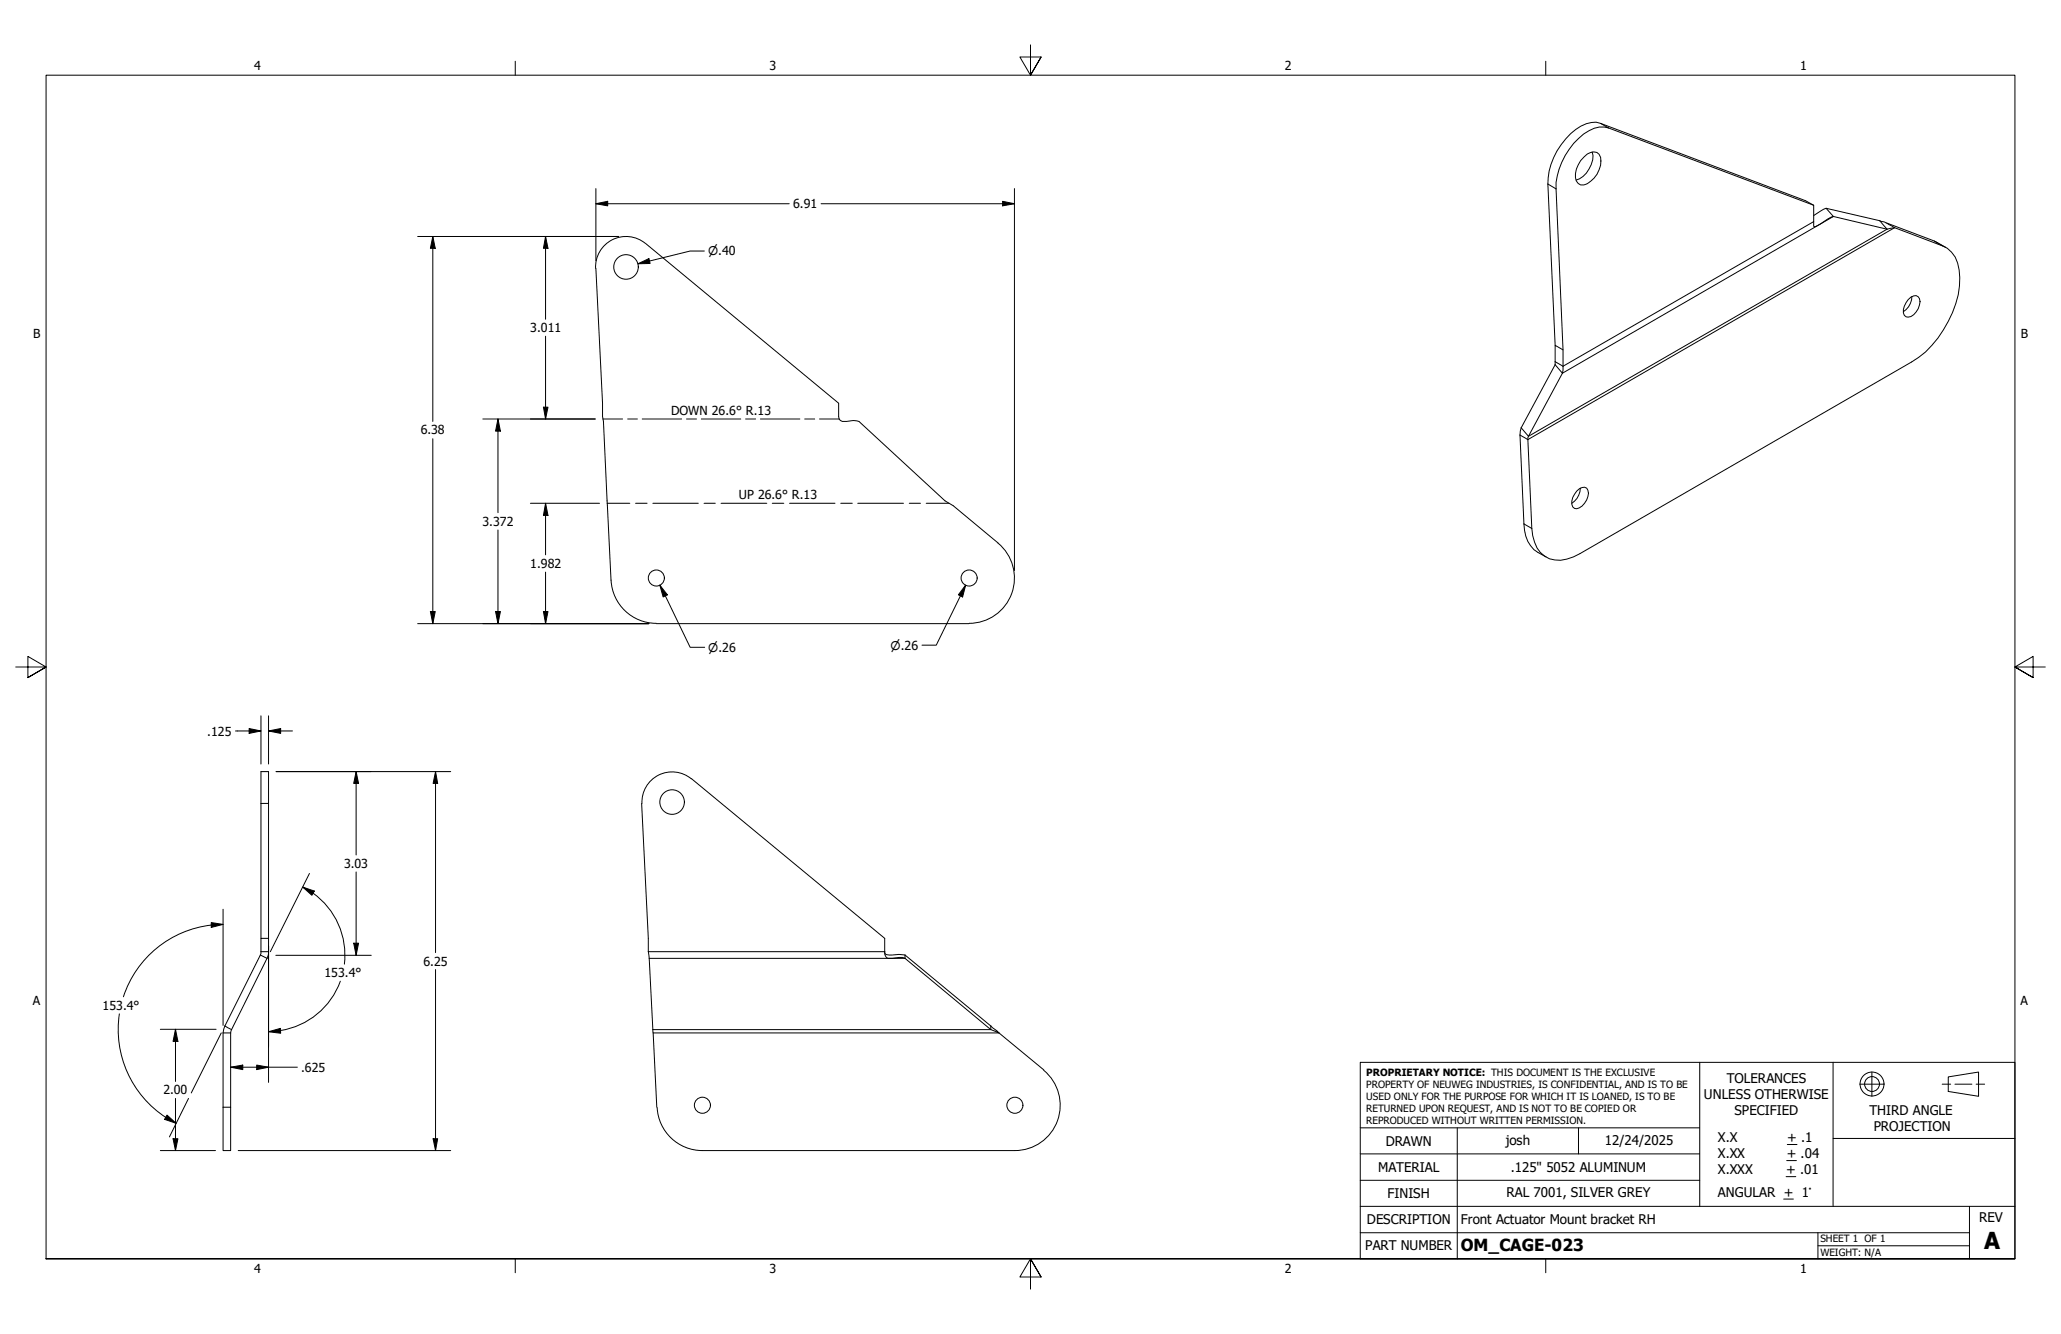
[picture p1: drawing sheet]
<svg xmlns="http://www.w3.org/2000/svg" width="432mm" height="279mm" viewBox="0 0 432 279" stroke-linecap="round" stroke-linejoin="round" font-family="sans-serif">
<!-- layer: Visible (ANSI) -->
<g fill="none" stroke="#000" stroke-width=".21">
<path d="M331.9 32.9a2.57 2.57 0 0 1 2.7-1 2.31 2.31 0 0 1 .7 2.7 5.5 5.5 0 0 1-3.4 4.1 1.53 1.53 0 0 1-1.8-1.5 5.3 5.3 0 0 1 1.8-4.3zM333.6 31.8a4.1 4.1 0 0 1-.7 3.6 4.5 4.5 0 0 1-2.7 2.3M124.8 56.2a6.4 6.4 0 0 1 3.5-6 6.4 6.4 0 0 1 7 .8l40.4 33.5v2.7a1.16 1.16 0 0 0 1.7 1.1 4.3 4.3 0 0 1 2.6 0l18 16.6 1.7 1 9.4 7.8M124.8 56.2l1.4 28.3v2.7l.2 1.1 1.6 33.2a9.5 9.5 0 0 0 9.5 9.1M380 43l-43-16.2a6.3 6.3 0 0 0-6.3 2.2 14.8 14.8 0 0 0-4.7 10.6l1.5 33.7M382.6 43.6l-2.6 1.5M382.6 43.6l1.5 1.7M382.6 43.6l11.2 2.6M384.1 45.3a5.5 5.5 0 0 0-2.7 1.6l-1.4 .6v-4.5l-1.7-1-43-16.2a5.4 5.4 0 0 0-5.2 1.3 14.8 14.8 0 0 0-5.8 11.4l1.5 33.8M384.1 45.3l11.3 2.7M393.8 46.2l1.6 1.8M393.8 46.2l1 .3 2.1 1.2"/>
<path d="M395.4 46.7l9.9 3.8 2.4 1.3M396.9 47.7l10.1 3.8a5.8 5.8 0 0 1 3.5 5.1 20.2 20.2 0 0 1-4.5 14.2 17.1 17.1 0 0 1-5.5 5l-69.5 40.2a8.1 8.1 0 0 1-6.4 1 5.9 5.9 0 0 1-3.5-4.8l-.2-1.5-.8-19 7.2-13.5M396.9 47.7l-1.5 .3M325.8 76.4l-7.1 13.2-.2 .7 .8 19.4a6.9 6.9 0 0 0 4.6 6.9M325.8 76.4v-4.1l1.7 1v4.2l-.2 .7M325.8 76.4l1.5 1.8M399.8 62.7a1.54 1.54 0 0 1 2.1-.5 2.15 2.15 0 0 1 0 2.4 2.52 2.52 0 0 1-2.5 1.8 1.67 1.67 0 0 1-.4-2.3zM400.6 62.1a3.9 3.9 0 0 1-1.8 3.2M209.1 113.7a9.5 9.5 0 0 1 2.9 10.6 9.5 9.5 0 0 1-9 6.3M330.3 102.9a1.66 1.66 0 0 1 2.1-.7 3.1 3.1 0 0 1-1.5 4.2l-.6 .2a1.13 1.13 0 0 1-1-1.6l.2-.8zM331.1 102.2a3.9 3.9 0 0 1-1.8 3.2M137.5 130.6h65.5"/>
<path d="M134.4 168.3l1.4 28.2v2.8l.2 1.4 1.6 31.2M144.8 163.1a6.3 6.3 0 0 0-6.8-.8 6.3 6.3 0 0 0-3.5 6M144.8 163.1l40.6 33.4v2.8M54.7 196.5v-34.9h1.6v34.9M185.4 199.3a1.18 1.18 0 0 0 .3 1.2 1.18 1.18 0 0 0 1.2 .2 3.3 3.3 0 0 1 2.7 0M185.4 199.3l.1 .5a1.59 1.59 0 0 0 1.4 .2l1.4-.1 1.3 .1M54.5 200l-7.6 15.6-.2 .7v24.7h1.6l.1-25 7.5-15.3M54.5 200l.2-.3v-3.2h1.6v3.2l-.4 1M54.5 200l1.4 .7M189.6 200l18 14.9M189.6 200.7l18 14.9M189.6 200v.7"/>
<path d="M207.6 214.9v.7M207.6 214.9l1.7 1.4-1.7-.7M209.3 216.3l9.4 7.8M137.7 232a9.5 9.5 0 0 0 9.5 9M218.7 224.2a9.5 9.5 0 0 1 2.9 10.5 9.5 9.5 0 0 1-9 6.3h-65.5"/>
<circle cx="131.2" cy="55.9" r="2.57"/>
<circle cx="137.5" cy="121.1" r="1.68"/>
<circle cx="203" cy="121.1" r="1.68"/>
<circle cx="140.8" cy="168" r="2.57"/>
<circle cx="147.2" cy="231.5" r="1.68"/>
<circle cx="212.6" cy="231.5" r="1.68"/>
</g>
<!-- layer: Visible Narrow (ANSI) -->
<g fill="none" stroke="#000" stroke-width=".21">
<path d="M324.3 38.5l1.7 1.1M335.3 25.8l1.7 1M380 46.4l-52.5 30.3-1.7-.9M384.1 45.3l-56.8 32.9M395.4 48l-75.2 43.4-1.5-1.8M396.9 47.7l-76.8 44.4-1.6-1M405.3 50.5l1.7 1M319.3 109.7l1.6 1M54.7 168.3h1.6M54.7 199.3h1.6M135.8 199.3h49.6M46.7 216.3h1.6"/>
<path d="M47.1 214.9l1.4 .7M136 200.7h53.6M136.8 215.6h70.8M136.8 216.3h72.5M46.7 231.9h1.6"/>
</g>
<!-- layer: Bend DOWN -->
<path d="M126.3 87.8h4.1M131.5 87.8h2M134.6 87.8h8.2M143.8 87.8h2.1M146.9 87.8h8.3M156.2 87.8h2.1M159.3 87.8h8.3M168.6 87.8h2.1M171.7 87.8h4.1" fill="none" stroke="#000" stroke-width=".21"/>
<!-- layer: Bend UP -->
<path d="M127.2 105.4h4.8M133.2 105.4h2.4M136.8 105.4h9.5M147.5 105.4h2.4M151.1 105.4h9.6M161.8 105.4h2.4M165.4 105.4h9.5M176.1 105.4h2.5M179.7 105.4h9.6M190.5 105.4h2.3M194.1 105.4h4.7" fill="none" stroke="#000" stroke-width=".21"/>
<!-- layer: Border (ANSI) -->
<path d="M107.9 12.8v2.9M215.9 9.4v6.3l-2.2-3.8h4.4l-2.2 3.8 2.2-3.8M323.8 12.8v2.9M3.3 139.7h6.4l-3.9-2.2v4.4l3.9-2.2-3.9 2.2M428.5 139.7h-6.4l3.9-2.2v4.4l-3.9-2.2 3.9 2.2M9.7 263.7v-248h412.4v248h-412.4h412.4M107.9 263.7v2.9M218.1 267.5l-2.2-3.8 2.2 3.8h-4.4l2.2-3.8v6.3M323.8 263.7v2.9" fill="none" stroke="#000" stroke-width=".21"/>
<!-- layer: Title (ANSI) -->
<g fill="none" stroke="#000" stroke-width=".21">
<path d="M285 222.5h137.1v41.2h-137.1zM285 236.2h71.1M305.3 236.2v27.5M330.7 236.2v5.5M356.1 222.5v30.2M374.5 239.7h2M384 222.5v15.9M389.6 227.1h5.1M392.2 224.5v5.1M406.9 227.1h1.8M408.2 225.6l6.3-1.1v5.1l-6.3-1zM409.6 227.1h3.5"/>
<path d="M414 227.1h1.8M422.1 238.4h-38.1v14.3M285 258.2h127.6M285 252.7h137.1M285 247.2h71.1M285 241.7h71.1M373.7 251.1h2M374.2 246.4h2M374.3 243.1h2.1M380.9 258.2v5.5M412.6 252.7v11M380.9 260.9h31.7"/>
<circle cx="392.2" cy="227" r="2.51"/>
<circle cx="392.2" cy="227" r="1.56"/>
</g>
<!-- layer: Dimension (ANSI) -->
<g fill="none" stroke="#000" stroke-width=".21">
<path d="M124.8 39.5v15.1M212.5 39.5v80M87.5 49.5h42.1M90.7 49.5l.5 2.5h-1zM90.7 49.5v38.8M114.3 49.5l.5 2.5h-.9zM114.3 49.5v17.4M124.8 42.7l2.5-.5v.9zM124.8 42.7h40.6M133.7 55.2l2.3-1 .2 1zM147.6 52.6h-3l-10.9 2.6M172 42.7h40.5"/>
<path d="M210.1 42.2l2.4 .5-2.4 .4zM114.3 70.4v17.4M90.7 91.9v38.7M101.2 87.8h23.5M104.3 87.8l.5 2.5h-1zM104.3 87.8v19.6M113.9 85.3h.9l-.5 2.5zM104.3 111v19.6M111.1 105.4h14.5M114.3 105.4l.5 2.5h-.9zM114.3 105.4v10.8M114.3 119.8v10.8"/>
<path d="M87.5 130.6h48.5M90.2 128.1h1l-.5 2.5zM103.8 128.1h1l-.5 2.5zM113.9 128.1h.9l-.5 2.5zM138.2 122.6l1.6 2-.9 .4zM138.2 122.6l6.4 13h3M202.3 122.6l-.6 2.4-.9-.4zM202.3 122.6l-6.1 12.5h-3M49.3 153.1h5.4M52.2 152.6l2.5 .5-2.5 .5zM54.7 149.9v10.1M56.3 153.1l2.5-.5v1z"/>
<path d="M56.3 149.9v10.1M56.3 153.1h5M57.8 161.6h36.6M74.6 161.6l.5 2.5h-1zM74.6 161.6v17.5M91.2 161.6l.5 2.5h-1zM91.2 161.6v37.9M44.3 193.2l2.4 .4-2.4 .6zM46.7 193.6a22 22 0 0 0-20.8 15.2M46.7 190.4v24.4M56.3 198.1v28.6M63.4 185.8l2.4 .8-.5 .9z"/>
<path d="M63.4 185.8l2.2 1.3M64.8 182.9l-8.2 16.4M65.6 187.1a16 16 0 0 1 6.6 14.8M74.1 197.5h1l-.5 2.6zM74.6 182.6v17.5M25 212.4a22 22 0 0 0 9.8 21.6M33.6 215.6h11.7M36.8 215.6l.5 2.5h-1zM36.8 215.6v10.9M46.4 216.3l-6.3 12.6M56.3 216.1l2.4-.7 .1 1zM57.8 200.1h20"/>
<path d="M58.8 215.9l-2.5 .2M71.3 205.5a16 16 0 0 1-12.5 10.3M91.2 203.1v37.9M34.7 234l2.2 1.3M35 233.6l1.9 1.7-2.4-.9zM36.3 238.5h1l-.5 2.5zM36.8 230.1v10.9M39.5 230.1l-4 8M48.3 223.5l2.6-.4v.9zM48.3 223.5h14M53.8 223.1l2.5 .4-2.5 .5zM90.7 238.5h1l-.5 2.5z"/>
<path d="M33.6 241h11.5M49.9 241h44.5"/>
</g>
<g fill="#000">
<path d="M90.7 49.5l.5 2.5h-1zM114.3 49.5l.5 2.5h-.9zM124.8 42.7l2.5-.5v.9zM133.7 55.2l2.3-1 .2 1zM210.1 42.2l2.4 .5-2.4 .4zM104.3 87.8l.5 2.5h-1zM113.9 85.3h.9l-.5 2.5zM114.3 105.4l.5 2.5h-.9zM90.2 128.1h1l-.5 2.5zM103.8 128.1h1l-.5 2.5zM113.9 128.1h.9l-.5 2.5zM138.2 122.6l1.6 2-.9 .4z"/>
<path d="M202.3 122.6l-.6 2.4-.9-.4zM52.2 152.6l2.5 .5-2.5 .5zM56.3 153.1l2.5-.5v1zM74.6 161.6l.5 2.5h-1zM91.2 161.6l.5 2.5h-1zM44.3 193.2l2.4 .4-2.4 .6zM63.4 185.8l2.4 .8-.5 .9zM74.1 197.5h1l-.5 2.6zM36.8 215.6l.5 2.5h-1zM56.3 216.1l2.4-.7 .1 1zM35 233.6l1.9 1.7-2.4-.9zM36.3 238.5h1l-.5 2.5z"/>
<path d="M48.3 223.5l2.6-.4v.9zM53.8 223.1l2.5 .4-2.5 .5zM90.7 238.5h1l-.5 2.5z"/>
</g>
<text font-size="4.9" x="415.7" y="261.6">A</text>
<text font-size="3.5" x="306.1" y="262">OM_CAGE-023</text>
<g font-size="2.8">
<text x="361.8" y="226.9">TOLERANCES</text>
<text x="357" y="230.3">UNLESS OTHERWISE</text>
<text x="363.4" y="233.6">SPECIFIED</text>
<text x="391.7" y="233.5">THIRD ANGLE</text>
<text x="290.3" y="240">DRAWN</text>
<text x="315.5" y="239.7">josh</text>
<text x="336.2" y="239.8">12/24/2025</text>
<text x="359.9" y="239.3">X.X</text>
<text x="374.5" y="239.3">+ .1</text>
<text x="392.6" y="236.8">PROJECTION</text>
<text x="288.7" y="245.5">MATERIAL</text>
<text x="316.5" y="245.5">.125&quot; 5052 ALUMINUM</text>
<text x="359.9" y="242.6">X.XX</text>
<text x="359.9" y="245.9">X.XXX</text>
<text x="374.2" y="245.9">+ .01</text>
<text x="374.3" y="242.6">+ .04</text>
<text x="290.7" y="251">FINISH</text>
<text x="315.7" y="250.7">RAL 7001, SILVER GREY</text>
<text x="359.9" y="250.7">ANGULAR + 1°</text>
<text x="286.4" y="256.4">DESCRIPTION</text>
<text x="306.1" y="256.3">Front Actuator Mount bracket RH</text>
<text x="414.7" y="256">REV</text>
<text x="286" y="261.9">PART NUMBER</text>
</g>
<g font-size="2.6">
<text x="53.3" y="14.7">4</text>
<text x="161.2" y="14.7">3</text>
<text x="269.2" y="14.7">2</text>
<text x="377.1" y="14.7">1</text>
<text x="166.2" y="43.6">6.91</text>
<text x="6.9" y="70.8">B</text>
<text x="111.1" y="69.6">3.011</text>
<text x="423.4" y="70.8">B</text>
<text x="140.6" y="86.9">DOWN 26.6° R.13</text>
<text x="88.1" y="91">6.38</text>
<text x="154.8" y="104.6">UP 26.6° R.13</text>
<text x="101.1" y="110.1">3.372</text>
<text x="111.1" y="118.9">1.982</text>
<text x="43.4" y="154.1">.125</text>
<text x="72.1" y="181.8">3.03</text>
<text x="88.7" y="202.2">6.25</text>
<text x="68" y="204.7">153.4°</text>
<text x="6.9" y="210.5">A</text>
<text x="21.5" y="211.5">153.4°</text>
<text x="423.3" y="210.5">A</text>
<text x="63.1" y="224.5">.625</text>
<text x="34.2" y="229.2">2.00</text>
<text x="53.3" y="266.6">4</text>
<text x="161.2" y="266.6">3</text>
<text x="269.2" y="266.6">2</text>
<text x="377.1" y="266.6">1</text>
</g>
<g font-size="2.5">
<text x="148.3" y="53.5">⌀.40</text>
<text x="148.4" y="136.5">⌀.26</text>
<text x="186.6" y="136.1">⌀.26</text>
</g>
<g font-size="2.1">
<text x="286.3" y="225.4">PROPRIETARY NOTICE: THIS DOCUMENT IS THE EXCLUSIVE</text>
<text x="286.3" y="227.8">PROPERTY OF NEUWEG INDUSTRIES, IS CONFIDENTIAL, AND IS TO BE</text>
<text x="286.3" y="230.4">USED ONLY FOR THE PURPOSE FOR WHICH IT IS LOANED, IS TO BE</text>
<text x="286.3" y="232.9">RETURNED UPON REQUEST, AND IS NOT TO BE COPIED OR</text>
<text x="286.3" y="235.4">REPRODUCED WITHOUT WRITTEN PERMISSION.</text>
<text x="381.4" y="260.2">SHEET 1 OF 1</text>
<text x="381.4" y="263">WEIGHT: N/A</text>
</g>
</svg>
